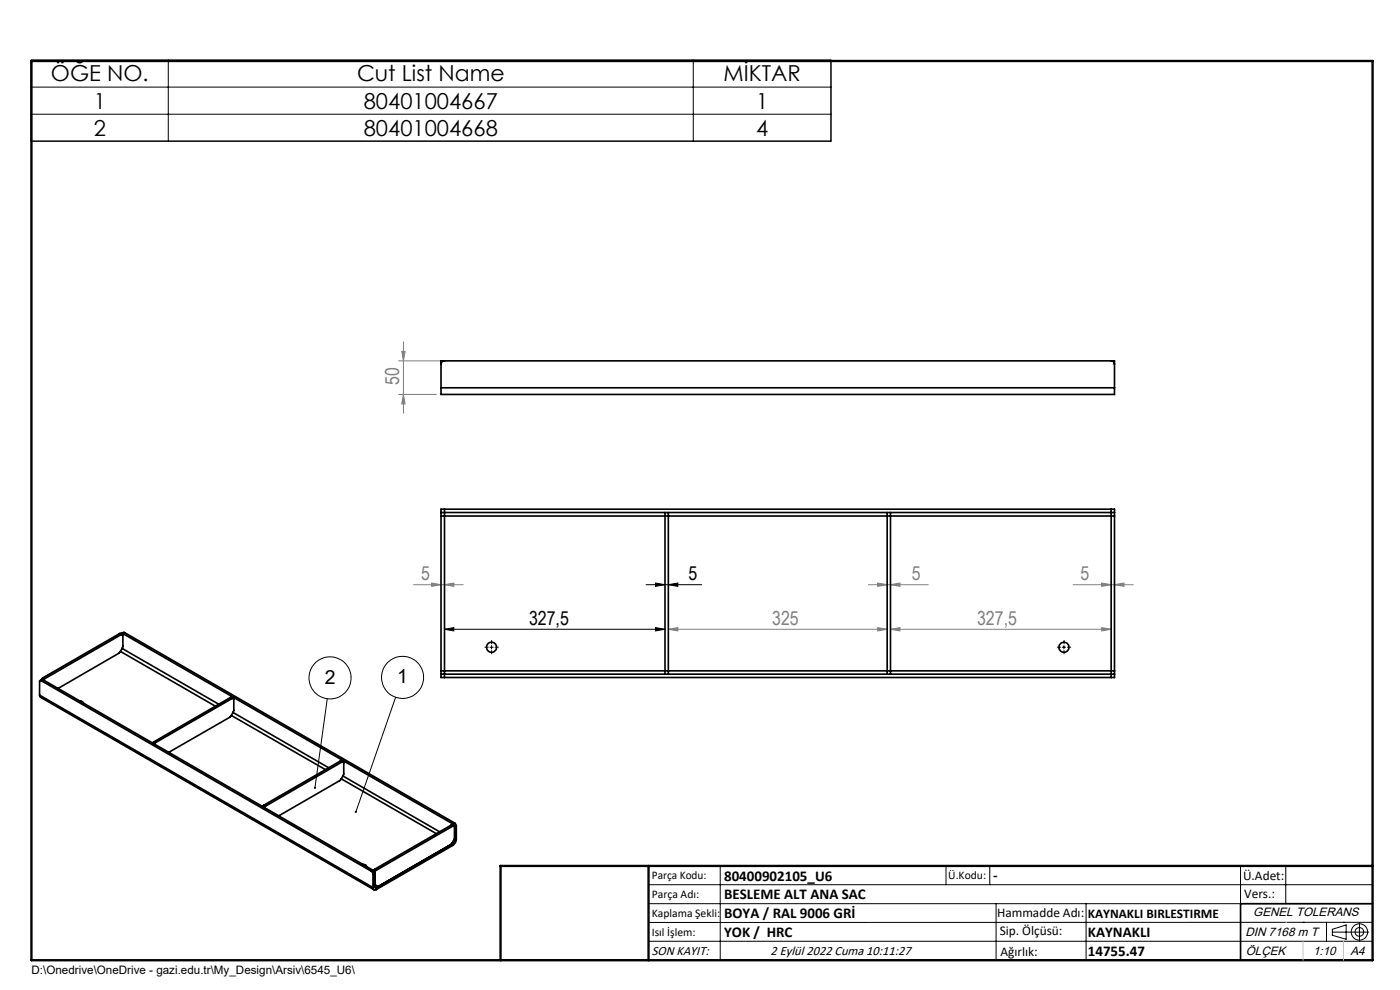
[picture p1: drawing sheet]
<svg xmlns="http://www.w3.org/2000/svg" width="297mm" height="210mm" viewBox="0 0 297 210" stroke-linecap="round" stroke-linejoin="round" font-family="sans-serif">
<g fill="none" stroke="#000" stroke-width=".21">
<path d="M6.6 12.8h169.7v17.1h-169.7zM6.6 18.5h169.7M35.7 12.8v17.1M147.1 12.8v17.1M6.6 24.2h169.7M94.3 133.5l2-.4v.7zM94.3 133.5h46.8M103.9 137.3h.7M104.3 136.9v.7M137.1 124h11.8M139.1 133.1l2 .4-2 .3zM139.1 123.7l2 .3-2 .4z"/>
<path d="M141.8 124l2-.3v.7zM225.4 137.3h.7M225.7 136.9v.7M69.4 148.2l-2.6 18.9M83.9 147.9l-8.4 24.3M137.6 187.7h153.6M137.6 191.7h153.6M137.6 199.7h153.6M152.8 183.7v20M200.7 183.7v4M210 183.7v4M211.3 191.7v12"/>
<path d="M230.4 191.7v12M263.2 183.7v20M272.8 183.7v8M276.4 195.6h.1M281.4 195.6v4.1M282.6 197.7h7.8M282.6 197.1l3-.9v3l-3-.8zM285 195.6h.1M288.4 195.8v3.8M291.2 195.6l-153.6 .1"/>
<circle cx="70" cy="143.8" r="4.5"/>
<circle cx="85.4" cy="143.7" r="4.5"/>
<circle cx="288.4" cy="197.7" r="1.74"/>
<circle cx="288.4" cy="197.7" r=".93"/>
</g>
<g fill="none" stroke="#808080" stroke-width=".21">
<path d="M84.6 76.5h8.7M85.2 74.5h.7l-.3 2zM85.6 72.5v15.2M84.6 83.7h8M85.6 83.7l.3 2h-.7zM87.7 124h10.6M91.6 123.7l2 .3-2 .4zM94.3 124l2-.3v.7zM141.8 133.5l2-.4v.7zM141.8 133.5h46.4M184.2 124h12.7M186.2 133.1l2 .4-2 .3z"/>
<path d="M186.2 123.7l2 .3-2 .4zM188.9 124l2-.3v.7zM188.9 133.5l2-.4v.7zM188.9 133.5h46.8M227.6 124h12.8M233.7 133.1l2 .4-2 .3zM233.7 123.7l2 .3-2 .4zM236.4 124l2-.3v.7z"/>
</g>
<path d="M103.6 137.3h-.7M104.3 136.6v-.7M104.3 138v.7M105 137.3h.7M225 137.3h-.7M225.7 136.6v-.7M225.7 138v.7M226.4 137.3h.8" fill="none" stroke="#000" stroke-width=".21" stroke-dasharray="15.2 1.3 1.3 1.3"/>
<path d="M291.2 191.7h-28v12M106.2 203.7h185" fill="none" stroke="#000" stroke-width=".35"/>
<path d="M6.7 12.9h284.5v190.8h-284.5zM137.6 183.7v20M291.2 183.7h-185v20" fill="none" stroke="#000" stroke-width=".5"/>
<path d="M272.8 195.6h.1M276.4 199.7v4M285 199.7v4" fill="none" stroke="#c0c0c0" stroke-width=".21"/>
<g fill="#000">
<path d="M139.1 133.1l2 .4-2 .3zM94.3 133.5l2-.4v.7z"/>
<path d="M139.1 123.7l2 .3-2 .4zM141.8 124l2-.3v.7z"/>
<path d="M75.3 172v.4h.1l.1-.2v.3l.2-.2a.23 .23 0 0 0-.1-.3 .23 .23 0 0 0-.3 0zM66.6 167v.2l.2 .1v-.2l.1 .2a.23 .23 0 0 0 .1-.3 .23 .23 0 0 0-.4 0z"/>
</g>
<g fill="#808080">
<path d="M94.3 124l2-.3v.7zM91.6 123.7l2 .3-2 .4z"/>
<path d="M186.2 123.7l2 .3-2 .4zM188.9 124l2-.3v.7zM188.9 133.5l2-.4v.7zM233.7 133.1l2 .4-2 .3zM233.7 123.7l2 .3-2 .4zM236.4 124l2-.3v.7z"/>
<path d="M141.8 133.5l2-.4v.7zM186.2 133.1l2 .4-2 .3z"/>
<path d="M85.2 74.5h.7l-.3 2zM85.6 83.7l.3 2h-.7z"/>
</g>
<g fill="none" stroke="#000" stroke-width=".35">
<path d="M93.6 77.2v-.7h142.8v.7M93.6 77.2v5.1M94.3 76.5a.67 .67 0 0 0-.7 .7M235.7 76.5a.67 .67 0 0 1 .7 .7M236.4 77.2v5.1M93.6 82.3v1.4h142.8v-1.4M93.6 82.3h142.8M93.6 108.7h.7M93.6 108.7v.8M93.6 109.5v32.8M93.6 109.5h142.8M94.3 108h-.7v.7"/>
<path d="M94.3 108.7v34.3M94.3 108v.7M94.3 108h141.4M94.3 108.7h141.4M141.1 108.7v34.3M141.8 108.7v34.3M188.2 108.7v34.3M188.9 108.7v34.3M235.7 108.7h.7M235.7 108h.7v.7M235.7 108.7v34.3M235.7 108v.7"/>
<path d="M236.4 108.7v.8M236.4 109.5v32.8M25.4 134.4l.2-.1 .4 .3M25.4 134.4l.3 .2M25.4 134.4l-16.3 9.4M25.5 138.2l20.2 11.6M25.7 134.6h.4v2.7l-.8 1.2-13 7.5M25.7 134.6l-16.2 9.4M25.9 137.5l20.5 11.9M26.1 134.4h-.3M26.1 134.4l70 40.4M26.4 134.2l-.6 .2"/>
<path d="M26.4 134.2l-.3 .2M26.4 134.2l70 40.4M8.4 147.5l.2 .4 70.7 40.8M8.4 147.5l70.7 40.8M8.7 144.4l-.3 .1v3M8.7 144.4l70.1 40.4M9.1 144.2l-.6 .2M9.1 143.8l-.3 .4M9.1 144.2l-.4 .2M9.1 144.2l70 40.4M9.1 143.8l.4 .2M9.5 144l-.3 .2"/>
<path d="M16.9 148.7a.67 .67 0 0 1 .7 .4M32.6 157.4l-.2 .2M32.6 157.4l.4 .1M33 157.5l-.3 .3M48.9 147.9l.6 .3M48.9 147.9l.3 .3M48.9 147.9l-16.3 9.5M49.1 151.8l19.9 11.5M49.2 148.2l.4 .1v2.4l-.8 1.4-13 7.5M49.2 148.2l-16.2 9.3M49.4 151.1l20.3 11.8M93.6 143v.7h.7"/>
<path d="M93.6 143h.7M93.6 142.3v.7M93.6 142.3h142.8M94.3 143v.7M94.3 143.7h141.4M94.3 143h141.4M235.7 143h.7M235.7 143v.7M236.4 143v.7h-.7M236.4 142.3v.7M56 170.8l-.3 .3M56 170.8l.3 .2"/>
<path d="M56.3 171l-.2 .3M72.2 161.4l.6 .2M72.2 161.4l.4 .2M72.2 161.4l-16.2 9.4M72.4 165.2l20.2 11.6M72.6 161.6l.3 .1v2.6l-.8 1.3-13 7.5M72.6 161.6l-16.3 9.4M72.7 164.6l20.6 11.9M95.7 175l.6 .2M95.7 175l.4 .2M95.7 175l-16.2 9.4M95.9 178.8l.2 .1"/>
<path d="M96.1 174.8l.3 .6M96.1 175.2h.2l.1 .2M96.1 178.9l-16.3 9.4M96.1 178.9v.4M96.1 179.3l-16.3 9.4M96.1 175.2l-16.3 9.4M96.3 178.2l.1 .1M96.4 174.6l.4 .6M96.4 178.3l-.3 .6M96.4 177.7l-.8 1.5-15.5 8.8M96.4 175.4v2.9M96.4 174.6l-.3 .2"/>
<path d="M96.8 178.1a1.6 1.6 0 0 1-.7 1.2M96.8 175.2l-.4 .2M96.8 178.1l-.4 .2M96.8 175.2v2.9M76.9 183.4a.62 .62 0 0 1 .9 .4M78.8 184.8l.3 .6M79.1 184.6l.4 .6M79.1 188.3a.44 .44 0 0 0 .2 .4 .44 .44 0 0 0 .5 0M79.1 184.6l-.3 .2M79.1 185.4v2.9M79.5 188.1v.2h.3M79.5 187.5l.1 .2"/>
<path d="M79.5 184.4l-.3 .3M79.5 185.2l-.4 .2M79.5 188.1l-.4 .2M79.5 185.2v2.9M79.5 184.4l.3 .2M79.5 188.1l.3 .2M79.6 187.7l.5 .3M79.6 187.7h-.1l.6 .3M79.8 184.6l-.3 .6M79.8 188.3v.4"/>
<circle cx="104.3" cy="137.3" r="1.07"/>
<circle cx="225.7" cy="137.3" r="1.07"/>
</g>
<g font-size="4.7">
<text x="10.8" y="17.3">ÖĞE NO.</text>
<text x="75.7" y="17.3">Cut List Name</text>
<text x="153.5" y="17.3">MİKTAR</text>
<text x="19.9" y="23">1</text>
<text x="77.2" y="23">80401004667</text>
<text x="160.4" y="23">1</text>
<text x="19.9" y="28.8">2</text>
<text x="77.2" y="28.8">80401004668</text>
<text x="160.4" y="28.8">4</text>
</g>
<g font-size="4.1" fill="#808080">
<text x="84.7" y="81.7" transform="rotate(-90 84.7 81.7)">50</text>
<text x="89.3" y="123.1">5</text>
<text x="193.5" y="123.1">5</text>
<text x="229.3" y="123.1">5</text>
<text x="163.8" y="132.6">325</text>
<text x="207.3" y="132.6">327,5</text>
</g>
<g font-size="4.1">
<text x="146.1" y="123.1">5</text>
<text x="112.2" y="132.6">327,5</text>
<text x="68.9" y="145.1">2</text>
<text x="84.3" y="145">1</text>
</g>
<g font-size="3.2">
<text x="153.6" y="186.8">80400902105_U6</text>
<text x="153.6" y="190.8">BESLEME ALT ANA SAC</text>
<text x="210.7" y="186.6">-</text>
<text x="153.6" y="194.8">BOYA / RAL 9006 GRİ</text>
<text x="153.6" y="198.8">YOK / HRC</text>
<text x="230.8" y="198.7">KAYNAKLI</text>
<text x="230.8" y="202.8">14755.47</text>
</g>
<g font-size="2.8">
<text x="263.7" y="186.7">Ü.Adet:</text>
<text x="263.9" y="190.5">Vers.:</text>
<text x="211.5" y="194.5">Hammadde Adı:</text>
<text x="230.8" y="194.7">KAYNAKLI BIRLESTIRME</text>
<text x="138.3" y="202.6">SON KAYIT:</text>
<text x="163.5" y="202.6">2 Eylül 2022 Cuma 10:11:27</text>
<text x="212.1" y="198.4">Sip. Ölçüsü:</text>
<text x="212.2" y="202.7">Ağırlık:</text>
</g>
<g font-size="2.6">
<text x="265.9" y="194.4">GENEL TOLERANS</text>
<text x="264.2" y="198.5">DIN 7168 m T</text>
<text x="264.3" y="202.6">ÖLÇEK</text>
<text x="278.5" y="202.6">1:10</text>
<text x="286.5" y="202.6">A4</text>
</g>
<g font-size="2.5">
<text x="138.3" y="186.4">Parça Kodu:</text>
<text x="138.3" y="190.5">Parça Adı:</text>
<text x="201.2" y="186.5">Ü.Kodu:</text>
<text x="138.3" y="194.5">Kaplama Şekli:</text>
<text x="138.3" y="198.6">Isıl İşlem:</text>
<text x="6.7" y="206.7">D:\Onedrive\OneDrive - gazi.edu.tr\My_Design\Arsiv\6545_U6\</text>
</g>
</svg>
